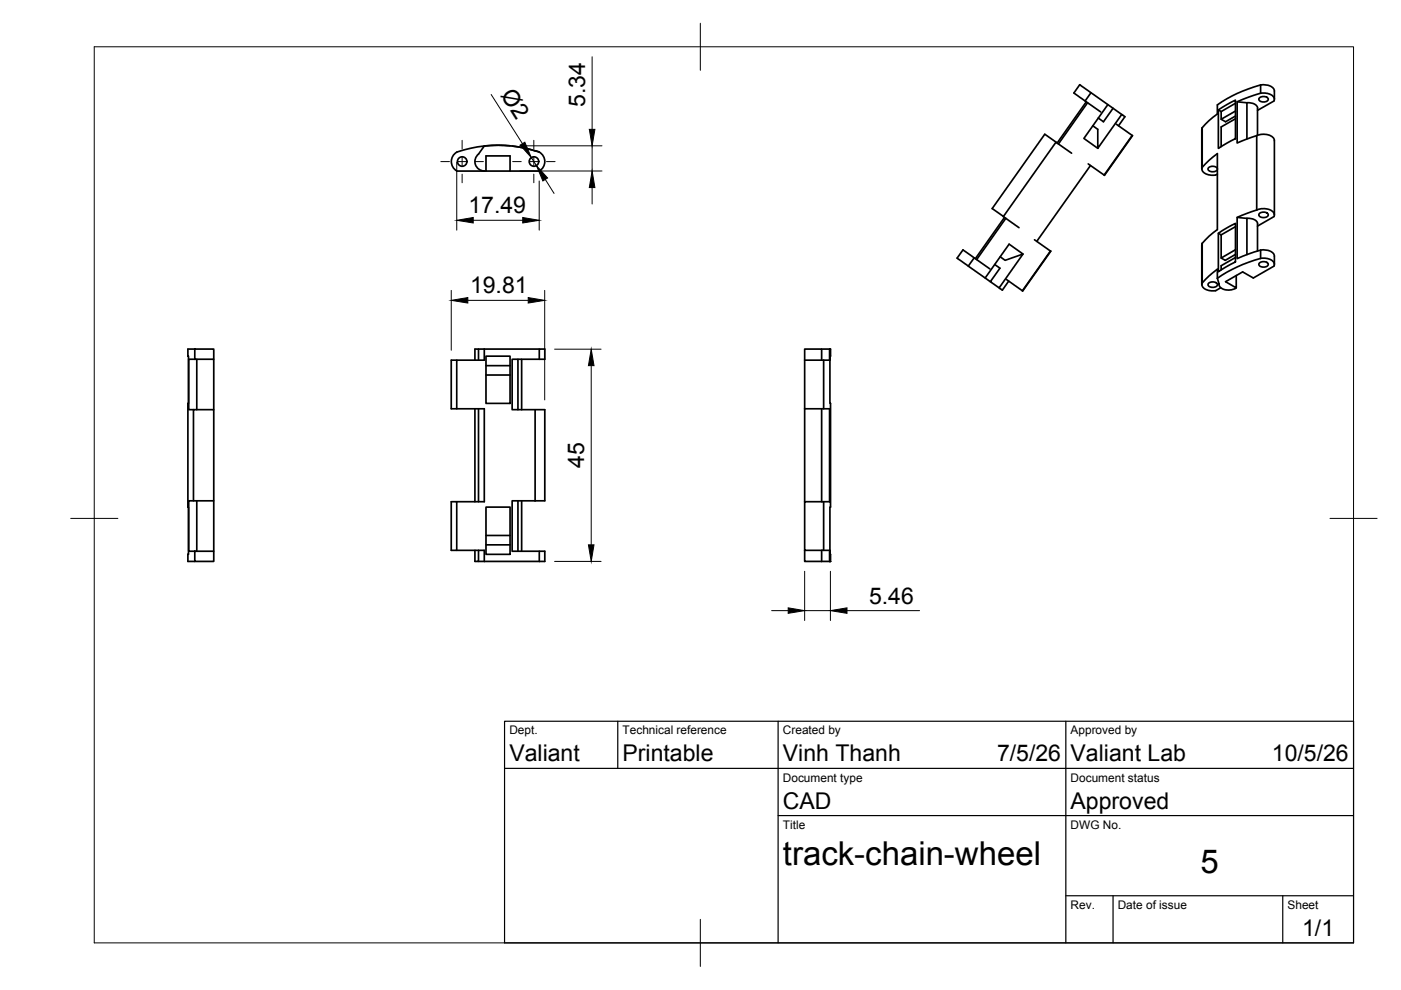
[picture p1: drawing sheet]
<svg xmlns="http://www.w3.org/2000/svg" width="297mm" height="210mm" viewBox="0 0 297 210" stroke-linecap="round" stroke-linejoin="round" font-family="sans-serif">
<!-- layer: Visible -->
<g fill="none" stroke="#000" stroke-width=".36">
<path d="M228.9 18l2.4 1.7-1.2 1.7-2.4-1.7zM231.3 19.7l7.2 5-1.3 2M267.3 18a2.77 2.77 0 0 1 2.8 1l.1 2.1M267.3 19.8h1.4a1.35 1.35 0 0 1 1.4 1.6l-3.5 2M96.8 32.3a27 27 0 0 1 17.5 0M96.9 32.3a2.3 2.3 0 0 0 0 3.9l6.1 .1M102.7 31l-1.2 1.7a2 2 0 0 0-.7 2.2 2 2 0 0 0 1.9 1.4M103 30.9l2.6-.1 2.5 .1M103 33.1h5.1v3.2h-5.1zM108.6 31l2.4 .4 2.5 .6M113.5 32a2.3 2.3 0 0 1 2 1.8 2.3 2.3 0 0 1-1.2 2.4l-6.2 .1M223.9 30.1l-2.4-1.6-11.1 15.7 2.3 1.7"/>
<path d="M227.2 32.5l-3.3-2.3-11.2 15.7 3.3 2.4M230.1 21.4l3.3 2.3M230.3 21.6l-6.2 8.7M230.6 21.8l-6.2 8.7M230.7 34.7l3.4 2.4M231.2 35.1l-11.4 16.1M234.9 22.2l-5.1 7.2 2.9 2M236 23l-2 2.8-1.1-.8M236.7 26.3l3.4 2.4M237.8 24.3l-5.1 7.1v-4l-1-.7M240.1 28.7l-5.9 8.5zM254.8 27.4v8.4"/>
<path d="M254.9 27.1l1.4-1.5 1.8-1.4v-2a29 29 0 0 1 9.2-4.2v1.8l-5 1.8v8.7l4.1-1.5v15.7M254.9 35.5l1.4-1.5 1.8-1.4v16.1l-1.8 1.4-1.4 1.5M254.9 27.1v8.4M254.9 27.1l-.1 .3M254.9 35.5a1.35 1.35 0 0 0 1.4 1.6 2.47 2.47 0 0 0 1.8-.2M258.1 35.7a1.2 1.2 0 0 0-2 .1 1.2 1.2 0 0 0 2 .1M258.3 23.3l3.6-2.1v8.2l-3.6 2.1zM258.3 23.3l.6 .4v1.6l.9 .5 2.1-1.2M261.9 25.2l-3 1.7v4.2M261.9 23.6l-3 1.7M261.9 21.9l-3 1.8M262.3 21.6l2.1 .2"/>
<path d="M264.4 21.8v7.7M264.4 21.8a1.89 1.89 0 0 1 2.2 1.1v5.8M266.5 28.8a3.1 3.1 0 0 1 3.6 .7l.1 16.1M267 20.8a1.25 1.25 0 0 1 1.9 .2 1.16 1.16 0 0 1-2 0zM204.2 53l2.3 1.7-1.2 1.7-2.4-1.7zM205.3 56.4l4.7 3.3M206.5 54.7l3.4 2.3M212.1 54.5l1 .7 3.8-1.3-2.9-2.1-5.1 7.1M213 46.1l-6.2 8.7M213.3 46.3l-6.2 8.7M213.4 59.3l3.4 2.4M213.9 59.6l-1.4 1.9-.7-.5"/>
<path d="M216.9 53.9l-5.1 7.1-1.8-1.3 2-2.8-1.1-.8M219.3 50.8l3.4 2.4M222.7 53.2l-5.9 8.5M222.7 53.2l-5.9 8.4M254.8 51.9v8.5M254.9 51.6v8.4M254.9 51.6l-.1 .3M258.1 59v-1.9l-1.8 1.4-1.4 1.5M258.1 59l.4 1.2M258.3 49.5l3.6-2.1v8.1l-3.6 2.1zM258.3 49.5l.6 .3v4.9l.9 .5 2.1-1.3M261.9 54.6l-3 1.7v.9"/>
<path d="M261.9 48.1l-3 1.7M261.9 53l-3 1.7M262.3 46.1l2.1 .2v7.7M264.4 46.3a1.89 1.89 0 0 1 2.2 1.1v5.8M266.4 44.5l-4.1 1.6v8.7l5-1.8v1.8a29.6 29.6 0 0 0-9.2 4.2M266.5 44.5a3.1 3.1 0 0 1 3.6 .7v.7l-3.5 2M267 55.8a1.25 1.25 0 0 1 1.9 .3 1.16 1.16 0 0 1-2 0zM267 45.3a1.25 1.25 0 0 1 1.9 .3 1.16 1.16 0 0 1-2 0zM267.3 53a2.77 2.77 0 0 1 2.8 1l.1 .3M267.3 54.8h1.4a1.35 1.35 0 0 1 1.4 1.6l-4.4 2.5-2.2-1.2-3.7 2 2.3 1.3v-2.6M270.2 54.3v1.8M41.3 74h4v2.2h-4z"/>
<path d="M41.3 74h-1.5v1.5h.2v10h-.2l.2 32h-.2v1.5h1.5M41.3 76.2h-1.3v10.7h1M41.7 76.2v10.7M45.3 76.2v10.7M95.7 76.4h1.1v10.3h-1.1zM100.7 76.4v-2.4h.8v2.4M101.5 74h1.2M102.7 74h11.6M102.7 74v2.4h-5.9M103 75.5h5.1v10h-5.1zM103 77.5h5.1M103 79.5h5.1"/>
<path d="M109.8 76.2v10.7M110.6 76.2v10.7M114.3 74h1.2v2.2h-1.2zM114.3 76.2h-5.7v10.7h4.9M170.6 76.4h4v10.3h-4zM170.6 76.4v-2.4h3.6v2.4M174.2 74h1.7M174.6 76.4h1.3M175.9 74v2.4zM175.9 74h.2v1.5h-.1v10h.1l-.1 32h.1v1.5h-1.9M254.9 60a1.35 1.35 0 0 0 1.4 1.6 2.74 2.74 0 0 0 2.5-.6M256.2 60.1a1.25 1.25 0 0 1 1.9 .2 1.16 1.16 0 0 1-2 0z"/>
<path d="M258.4 60.1v.3M258.5 60.2a1.41 1.41 0 0 0 1.6 1.3h.9l.9-.3M262.1 61l-.2 .2M41 86.9h4.3v19.3h-4.3zM96.8 86.7h5.9v19.7h-5.9M100.7 86.7v19.7M101.5 86.7v19.7M113.5 86.9h2v19.3h-2zM170.6 86.7v19.7M174.2 86.7v19.7M174.6 86.7h1.3M175.9 86.7v19.7v-19.7"/>
<path d="M41 106.2h-1v10.7h1.3M41.3 116.9h4v2.1h-4zM41.7 106.2v10.7M45.3 106.2v10.7M95.7 106.4h1.1v10.3h-1.1zM96.8 116.7h5.9v2.3M100.7 116.7v2.3h.8v-2.3M101.5 119h1.2M102.7 119h11.6M103 107.5h5.1v10h-5.1zM103 115.5h5.1M103 113.5h5.1"/>
<path d="M109.8 106.2v10.7M110.6 106.2v10.7M113.5 106.2h-4.9v10.7h5.7M114.3 116.9h1.2v2.1h-1.2zM170.6 116.7v2.3h3.6M170.6 106.4h4v10.3h-4zM174.2 116.7v2.3M174.6 116.7h1.3M174.6 106.4h1.3M175.9 116.7v2.3v-2.3"/>
<circle cx="98" cy="34.3" r="1.01"/>
<circle cx="113.2" cy="34.3" r="1.01"/>
</g>
<g fill="#000">
<circle cx="102.7" cy="31" r=".18"/>
<circle cx="175.9" cy="119" r=".18"/>
</g>
<!-- layer: BORDER -->
<path d="M20 9.9h267v190h-267zM148.5 4.9v10M15 109.9h10M282 109.9h10M148.5 194.9v10" fill="none" stroke="#000" stroke-width=".21"/>
<!-- layer: TITLEBLOCK -->
<path d="M107 152.9h180v47h-180zM131 152.9v10M165 152.9v47M226 152.9v47M107 162.9h180M165 172.9h122M226 189.9h61M236 189.9v10M272 189.9v10" fill="none" stroke="#000" stroke-width=".25"/>
<!-- layer: Smart Centers -->
<path d="M93.5 34.3h1.8M97.1 34.3h1.8M98 29.8v1.8M98 33.4v1.8M98 36.9v1.8M100.7 34.3h1.8M108.7 34.3h1.8M112.3 34.3h1.8M113.2 29.8v1.8M113.2 33.4v1.8M113.2 36.9v1.8M115.9 34.3h1.8" fill="none" stroke="#000" stroke-width=".21"/>
<!-- layer: FD_Dimensions -->
<g fill="none" stroke="#000" stroke-width=".21">
<path d="M125.5 12v15.4M96.8 34.4v14.4M104.1 20l6.7 10.5M110.2 36.3h17.4M110.2 30.9h17.4M112.6 33.4l1.1 1.7M114.3 38.4v10.4M115.6 38.1l1.9 2.9M125.5 30.9v5.4M125.5 39.8v3.5M100.3 46.7h10.5M95.7 61.6v12.7"/>
<path d="M99.2 63.7h12.8M115.5 61.6v23.2M117.6 74h9.8M125.3 77.5v38M117.6 119h9.8M163.6 129.5h3.5M170.6 121.1v10.5M170.6 129.5h5.5M176.1 121.1v10.5M179.6 129.5h15.4"/>
</g>
<path d="M110.3 30.8l1-.6 1.3 3.2zM113.7 35.1l2.4 2.6-1 .7zM125.5 36.3l.6 3.5h-1.2zM124.9 27.4h1.2l-.6 3.5zM96.8 46.7l3.5-.6v1.2zM110.8 46.1l3.5 .6-3.5 .6zM95.7 63.7l3.5-.6v1.2zM112 63.1l3.5 .6-3.5 .6zM125.3 74l.6 3.5h-1.1zM124.8 115.5h1.1l-.6 3.5zM167.1 128.9l3.5 .6-3.5 .5zM176.1 129.5l3.5-.6v1.1z" fill="#000" stroke="#000" stroke-width=".21"/>
<g font-size="7">
<text x="166" y="183.4">track-chain-wheel</text>
<text x="254.5" y="185.2">5</text>
</g>
<g font-size="4.9">
<text x="106.1" y="20.2" transform="rotate(58 106.1 20.2)">Ø2</text>
<text x="124.1" y="22.7" transform="rotate(-90 124.1 22.7)">5.34</text>
<text x="99.3" y="45.2">17.49</text>
<text x="99.7" y="62.2">19.81</text>
<text x="123.9" y="99.2" transform="rotate(-90 123.9 99.2)">45</text>
<text x="184.3" y="128">5.46</text>
<text x="108" y="161.4">Valiant</text>
<text x="132" y="161.4">Printable</text>
<text x="166" y="161.4">Vinh Thanh</text>
<text x="211.4" y="161.4">7/5/26</text>
<text x="227" y="161.4">Valiant Lab</text>
<text x="269.7" y="161.4">10/5/26</text>
<text x="166" y="171.4">CAD</text>
<text x="227" y="171.4">Approved</text>
<text x="276.1" y="198.6">1/1</text>
</g>
<g font-size="2.5">
<text x="108" y="155.7">Dept.</text>
<text x="132" y="155.7">Technical reference</text>
<text x="166" y="155.7">Created by</text>
<text x="227" y="155.7">Approved by</text>
<text x="166" y="165.7">Document type</text>
<text x="227" y="165.7">Document status</text>
<text x="166" y="175.7">Title</text>
<text x="227" y="175.7">DWG No.</text>
<text x="227" y="192.7">Rev.</text>
<text x="237" y="192.7">Date of issue</text>
<text x="273" y="192.7">Sheet</text>
</g>
</svg>
